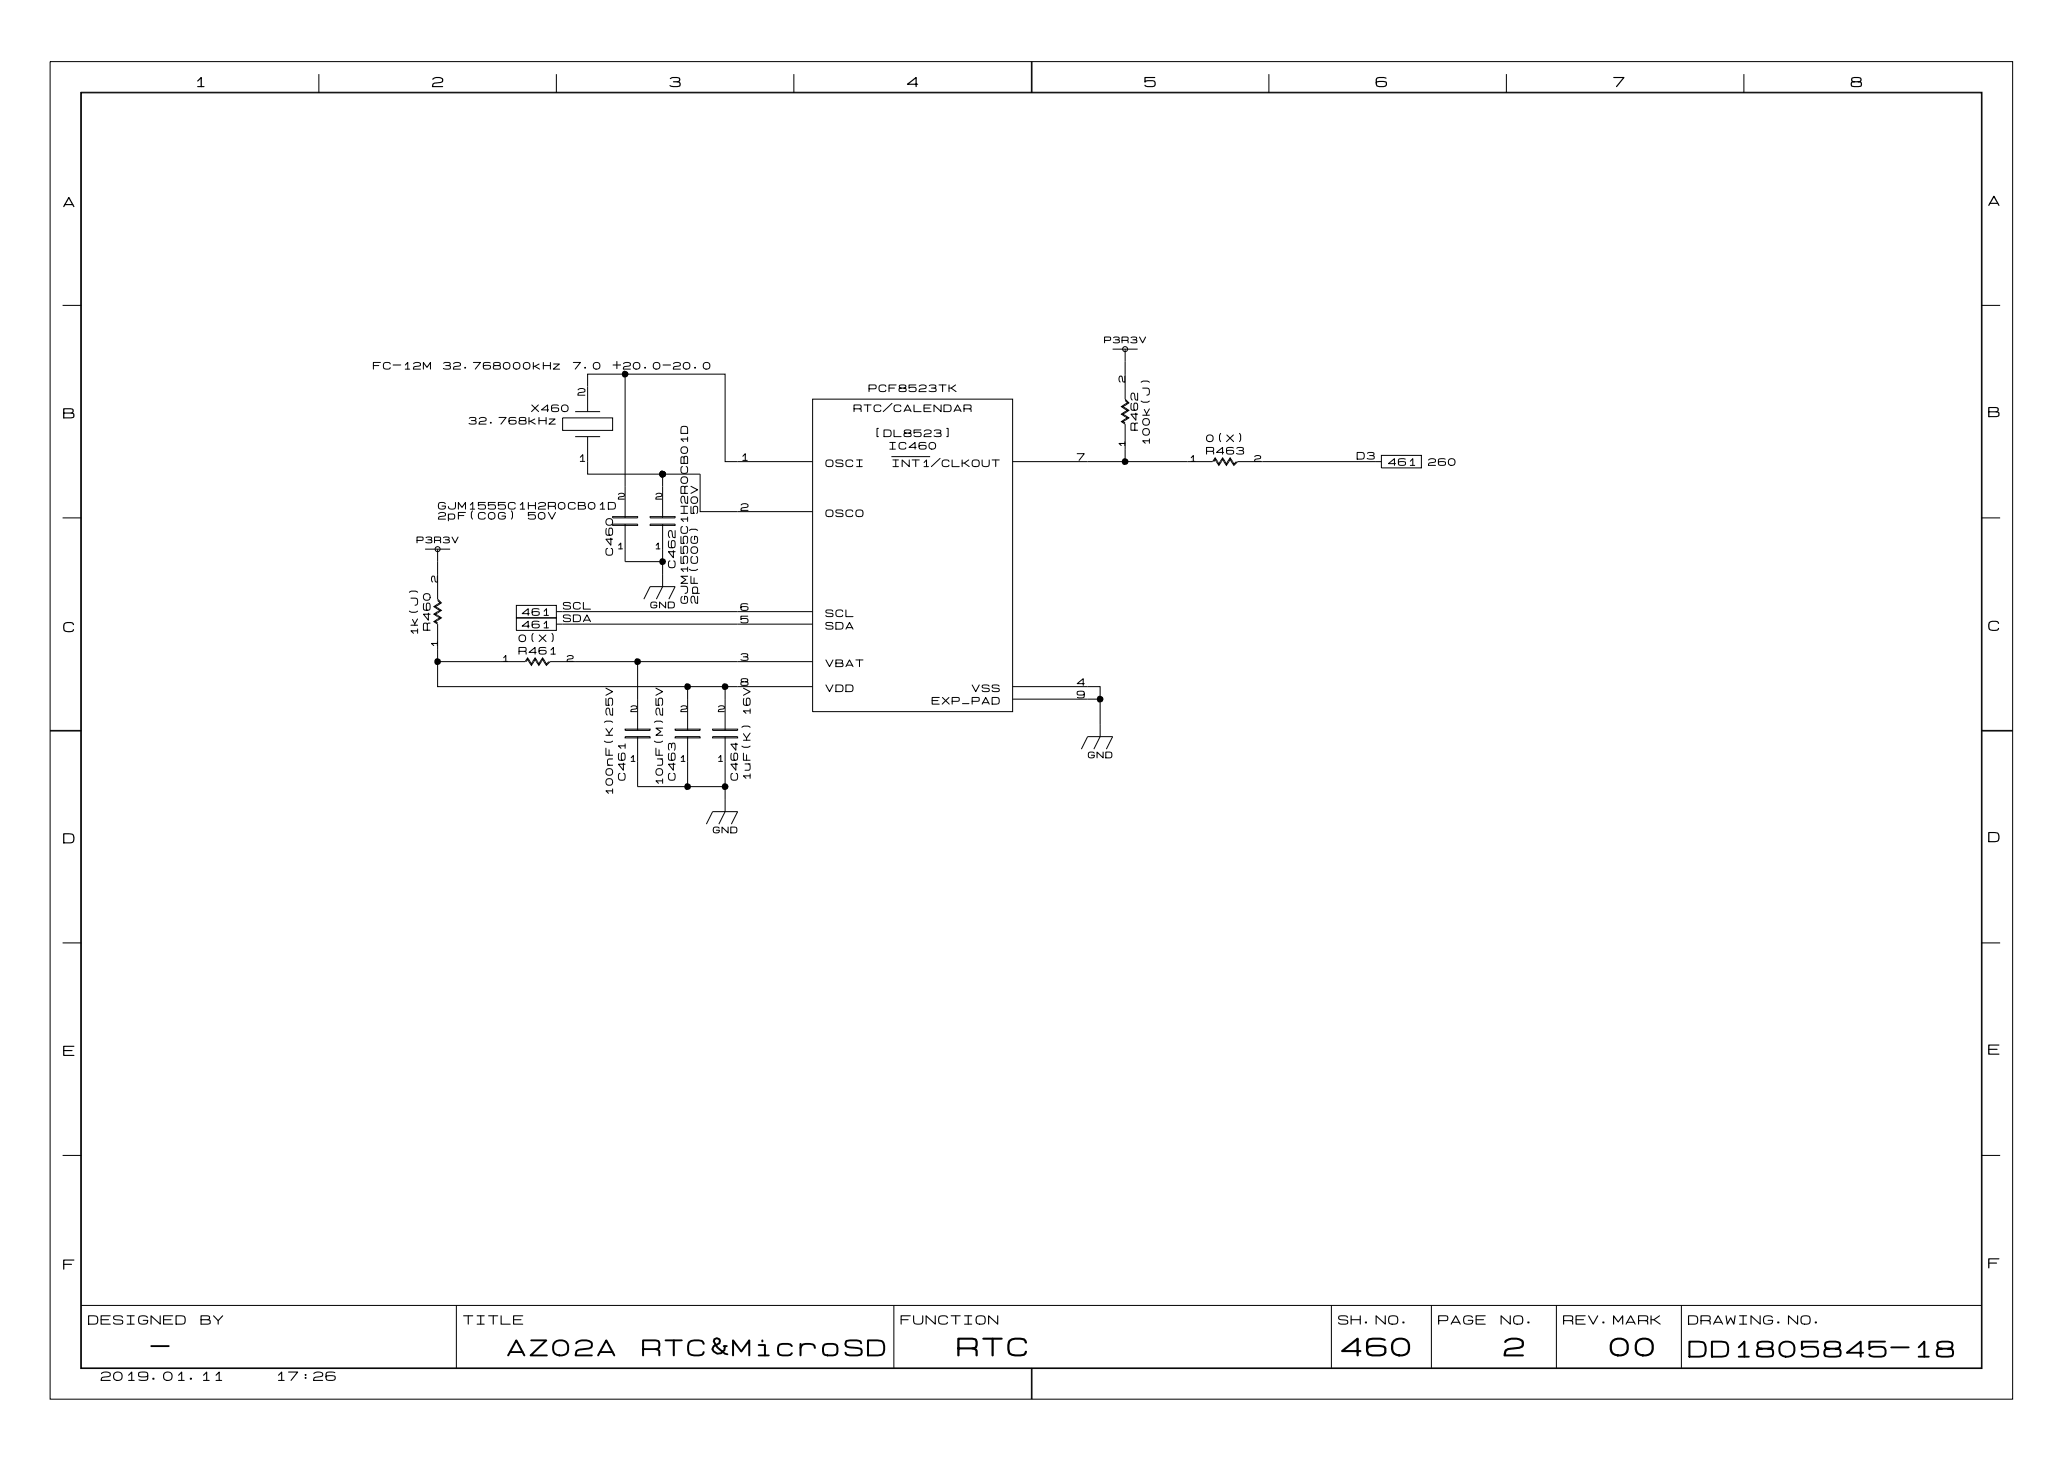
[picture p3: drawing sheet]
<svg xmlns="http://www.w3.org/2000/svg" width="297mm" height="210mm" viewBox="0 0 297 210" stroke-linecap="round" stroke-linejoin="round" font-family="sans-serif">
<g fill="none" stroke="#000" stroke-width=".14">
<path d="M7.2 8.9h282v192.1h-282zM11.6 13.3h273.2v183.3h-273.2zM11.7 13.3h273v183.2h-273zM45.8 10.6v2.7M79.9 10.6v2.7M114.1 10.6v2.7M148.2 8.9v4.4M148.3 8.9v4.4M182.3 10.6v2.7M216.4 10.6v2.7M250.6 10.6v2.7M9 43.9h2.7"/>
<path d="M82.6 59.1h3.6M84.4 55.5v3.6M89.8 53.8h-5.4v1.7M116.8 57.3h28.7v44.9h-28.7zM159.9 50.2h3.5M161.7 57.5l.3 .4-.9 .5 .9 .6-.9 .5 .9 .5-.9 .6 .6 .3v5.4M161.7 50.2v7.1l.5 .6-.9 .5 .9 .6-.9 .5 .9 .5-.9 .6 .4 .2M284.7 43.9h2.7M9 74.4h2.7M61.1 78.9h3.6M62.9 78.9v7.2l.5 .5-.9 .6 .9 .5-.9 .5 .9 .6-.9 .5 .4 .2M80.8 60h7.2v1.8h-7.2z"/>
<path d="M82.6 62.7h3.6M84.4 62.7v3.6M84.4 66.3v1.8h10.8M88 75.3h3.6v.2h-3.6zM88 74.2h3.6v.2h-3.6zM89.8 69.9v4.5M89.8 75.3v5.4M93.4 75.3h3.6v.2h-3.6zM93.4 74.2h3.6v.2h-3.6zM95.2 68.1h5.4v5.4h16.2M95.2 78.9v3.6M95.2 68.1v6.3"/>
<path d="M95.2 75.3v3.6M116.8 66.3h-12.6v-12.5h-14.4v16.1M128.1 65.6h5.5M145.5 66.3h10.8M156.3 66.3h14.3M170.6 66.3h3.6l.4-.5 .5 .9 .6-.9 .5 .9 .5-.9 .6 .9 .3-.4M174.4 66.3l.2-.3 .5 .9 .6-.9 .5 .9 .5-.9 .6 .9 .5-.6h3.6M181.4 66.3h16.2M197.6 66.3h.9M198.5 65.4h5.7v1.8h-5.7zM284.7 74.4h2.7M62.9 95.1h12.5l.4-.6 .5 .9 .6-.9 .5 .9 .6-.9 .5 .9 .4-.3"/>
<path d="M62.9 86.3l.3 .3-.9 .6 .9 .5-.9 .5 .9 .6-.9 .5 .6 .4v9h53.9M74.2 87h5.7v1.8h-5.7zM74.2 88.8h5.7v1.8h-5.7zM89.8 80.7h5.4M91.6 95.1v9.8M92.5 86.1l.9-1.8h3.6l-.9 1.8M95.2 82.5v1.8l-.9 1.8M98.8 98.7v6.2M104.2 98.7v6.2M116.8 95.1h-37.8l-.5 .5-.5-.9-.6 .9-.5-.9-.6 .9-.5-.9-.2 .4M116.8 87.9h-36.9M116.8 89.7h-36.9"/>
<path d="M145.5 98.7h12.6v7.1l-.9 1.8M7.2 105h4.5M7.2 104.9h4.5M89.8 105.8h3.6v.2h-3.6zM89.8 104.8h3.6v.1h-3.6zM91.6 105.8v7.2h12.6M97 105.8h3.6v.2h-3.6zM97 104.8h3.6v.1h-3.6zM98.8 105.8v7.2M101.5 118.4l.9-1.8h3.6l-.9 1.8M102.4 105.8h3.6v.2h-3.6zM102.4 104.8h3.6v.1h-3.6z"/>
<path d="M104.2 105.8v10.8l-.9 1.8M155.4 107.6l.9-1.8h3.6l-.9 1.8M158.1 100.4h-12.6M284.7 104.9h4.5M284.7 105h4.5M9 135.5h2.7M284.7 135.5h2.7M9 166h2.7M284.7 166h2.7M11.7 187.6h273M65.6 187.6v8.9M128.4 187.6v8.9"/>
<path d="M148.2 196.5v4.5M148.3 196.5v4.5M191.3 187.6v8.9M205.7 187.6v8.9M223.6 187.6v8.9M241.6 187.6v8.9"/>
<circle cx="161.7" cy="50.2" r=".36"/>
<circle cx="62.9" cy="78.9" r=".36"/>
</g>
<path d="M89.5 53.3h.3l.4 .2 .1 .3-.1 .3-.4 .1-.3-.1-.2-.2 .1-.3zM94.9 67.7l.3-.1 .4 .2 .1 .3-.1 .3-.5 .2-.2-.1-.2-.2 .1-.4zM161.4 65.9l.2-.1 .5 .2v.3l-.1 .3-.4 .2-.3-.1-.1-.2v-.4zM62.6 94.6h.3l.4 .2 .1 .3-.2 .3-.4 .1-.3-.1-.1-.2v-.3zM91.3 94.6h.3l.4 .2 .1 .3-.1 .3-.4 .1-.3-.1-.2-.2 .1-.3zM94.9 80.3l.3-.1 .4 .2 .1 .3-.1 .3-.5 .2-.2-.1-.2-.3 .1-.3zM98.5 98.2h.3l.4 .2 .1 .3-.1 .3-.5 .1-.2-.1-.2-.2v-.3zM103.9 98.2h.3l.4 .2 .1 .3-.1 .3-.5 .1-.3-.1-.1-.2v-.3zM98.5 112.6l.3-.1 .4 .2 .1 .3-.1 .3-.5 .2-.2-.1-.2-.3v-.3zM103.9 112.6l.3-.1 .4 .2 .1 .3-.1 .3-.5 .2-.3-.1-.1-.3v-.3zM157.8 100h.2l.5 .2 .1 .2-.2 .4-.4 .1-.3-.1-.1-.2v-.3z" fill="#000"/>
<g font-size="3.6">
<text x="137.4" y="195.4">RTC</text>
<text x="192.5" y="195.4">460</text>
<text x="215.9" y="195.4">2</text>
<text x="231.1" y="195.4">00</text>
</g>
<g font-size="3.2">
<text x="21.6" y="195.3">-</text>
<text x="72.8" y="195.3">AZ02A</text>
<text x="92.1" y="195.3">RTC&amp;MicroSD</text>
<text x="242.5" y="195.5">DD1805845-18</text>
</g>
<g font-size="2">
<text x="27.9" y="12.8">1</text>
<text x="62" y="12.8">2</text>
<text x="96.1" y="12.8">3</text>
<text x="130.2" y="12.8">4</text>
<text x="164.3" y="12.8">5</text>
<text x="197.6" y="12.8">6</text>
<text x="231.7" y="12.8">7</text>
<text x="265.8" y="12.8">8</text>
<text x="285.6" y="29.8">A</text>
<text x="9" y="30">A</text>
<text x="9" y="60.4">B</text>
<text x="285.6" y="60.2">B</text>
<text x="9" y="91.1">C</text>
<text x="285.6" y="90.9">C</text>
<text x="9" y="121.4">D</text>
<text x="285.6" y="121.3">D</text>
<text x="9" y="152">E</text>
<text x="285.6" y="151.8">E</text>
<text x="9" y="182.7">F</text>
<text x="285.6" y="182.5">F</text>
</g>
<g font-size="1.8">
<text x="12.6" y="190.6">DESIGNED</text>
<text x="28.7" y="190.6">BY</text>
<text x="66.5" y="190.6">TITLE</text>
<text x="129.3" y="190.6">FUNCTION</text>
<text x="192.2" y="190.6">SH.NO.</text>
<text x="206.6" y="190.6">PAGE</text>
<text x="215.5" y="190.6">NO.</text>
<text x="224.5" y="190.6">REV.MARK</text>
<text x="242.5" y="190.6">DRAWING.NO.</text>
<text x="14.4" y="198.6">2019.01.11</text>
<text x="39.5" y="198.6">17:26</text>
</g>
<g font-size="1.4">
<text x="53.5" y="53.3">FC-12M</text>
<text x="63.6" y="53.3">32.768000kHz</text>
<text x="82.3" y="53.3">7.0</text>
<text x="88" y="53.3">+20.0-20.0</text>
<text x="76.3" y="59.4">X460</text>
<text x="82.9" y="57">2</text>
<text x="122.6" y="59.4">RTC/CALENDAR</text>
<text x="124.7" y="56.5">PCF8523TK</text>
<text x="67.3" y="61.2">32.768kHz</text>
<text x="125.5" y="63">[DL8523]</text>
<text x="127.6" y="64.8">IC460</text>
<text x="163.7" y="61.9" transform="rotate(-90 163.7 61.9)">R462</text>
<text x="165.4" y="64.1" transform="rotate(-90 165.4 64.1)">100k(J)</text>
<text x="173.2" y="65.5">R463</text>
<text x="173.2" y="63.7">0(X)</text>
<text x="83" y="66.5">1</text>
<text x="106.3" y="66.4">1</text>
<text x="118.5" y="67.3">OSCI</text>
<text x="128.1" y="67.3">INT1/CLKOUT</text>
<text x="154.6" y="66.4">7</text>
<text x="194.9" y="66.2">D3</text>
<text x="199.4" y="67.1">461</text>
<text x="205.1" y="67.1">260</text>
<text x="62.9" y="73.4">GJM1555C1H2R0CB01D</text>
<text x="62.9" y="74.8">2pF(C0G)</text>
<text x="75.8" y="74.8">50V</text>
<text x="100.5" y="73.9" transform="rotate(-90 100.5 73.9)">50V</text>
<text x="106.3" y="73.6">2</text>
<text x="118.5" y="74.5">OSCO</text>
<text x="88.3" y="79.9" transform="rotate(-90 88.3 79.9)">C460</text>
<text x="97.2" y="81.7" transform="rotate(-90 97.2 81.7)">C462</text>
<text x="74.9" y="88.7">461</text>
<text x="80.8" y="87.8">SCL</text>
<text x="80.8" y="89.6">SDA</text>
<text x="99" y="86.8" transform="rotate(-90 99 86.8)">GJM1555C1H2R0CB01D</text>
<text x="100.5" y="86.8" transform="rotate(-90 100.5 86.8)">2pF(C0G)</text>
<text x="106.3" y="87.9">6</text>
<text x="106.3" y="89.7">5</text>
<text x="118.5" y="88.8">SCL</text>
<text x="60.2" y="91.4" transform="rotate(-90 60.2 91.4)">1k(J)</text>
<text x="62" y="90.7" transform="rotate(-90 62 90.7)">R460</text>
<text x="74.5" y="94.2">R461</text>
<text x="74.5" y="92.4">0(X)</text>
<text x="74.9" y="90.5">461</text>
<text x="106.3" y="95.1">3</text>
<text x="118.5" y="90.6">SDA</text>
<text x="106.3" y="98.7">8</text>
<text x="118.5" y="96">VBAT</text>
<text x="118.5" y="99.6">VDD</text>
<text x="133.8" y="101.4">EXP_PAD</text>
<text x="139.6" y="99.6">VSS</text>
<text x="154.6" y="98.7">4</text>
<text x="154.6" y="100.5">9</text>
<text x="90.1" y="112.2" transform="rotate(-90 90.1 112.2)">C461</text>
<text x="95.5" y="112.9" transform="rotate(-90 95.5 112.9)">10uF(M)25V</text>
<text x="97.2" y="112.2" transform="rotate(-90 97.2 112.2)">C463</text>
<text x="106.2" y="112.2" transform="rotate(-90 106.2 112.2)">C464</text>
<text x="108" y="112.2" transform="rotate(-90 108 112.2)">1uF(K) 16V</text>
<text x="88.3" y="114.4" transform="rotate(-90 88.3 114.4)">100nF(K)25V</text>
</g>
<g font-size="1.3">
<text x="158.6" y="49.5">P3R3V</text>
<text x="161.8" y="55" transform="rotate(-90 161.8 55)">2</text>
<text x="161.8" y="64.3" transform="rotate(-90 161.8 64.3)">1</text>
<text x="88.7" y="71.9">2</text>
<text x="94.1" y="71.9">2</text>
<text x="170.8" y="66.5">1</text>
<text x="180.1" y="66.5">2</text>
<text x="59.8" y="78.2">P3R3V</text>
<text x="63.1" y="83.7" transform="rotate(-90 63.1 83.7)">2</text>
<text x="88.6" y="79.1">1</text>
<text x="93.9" y="79.1">1</text>
<text x="93.4" y="87.6">GND</text>
<text x="63.1" y="93.1" transform="rotate(-90 63.1 93.1)">1</text>
<text x="72" y="95.2">1</text>
<text x="81.4" y="95.2">2</text>
<text x="90.5" y="102.5">2</text>
<text x="97.7" y="102.5">2</text>
<text x="103.1" y="102.5">2</text>
<text x="90.4" y="109.6">1</text>
<text x="97.5" y="109.6">1</text>
<text x="102.9" y="109.6">1</text>
<text x="156.3" y="109.1">GND</text>
<text x="102.4" y="119.9">GND</text>
</g>
</svg>
